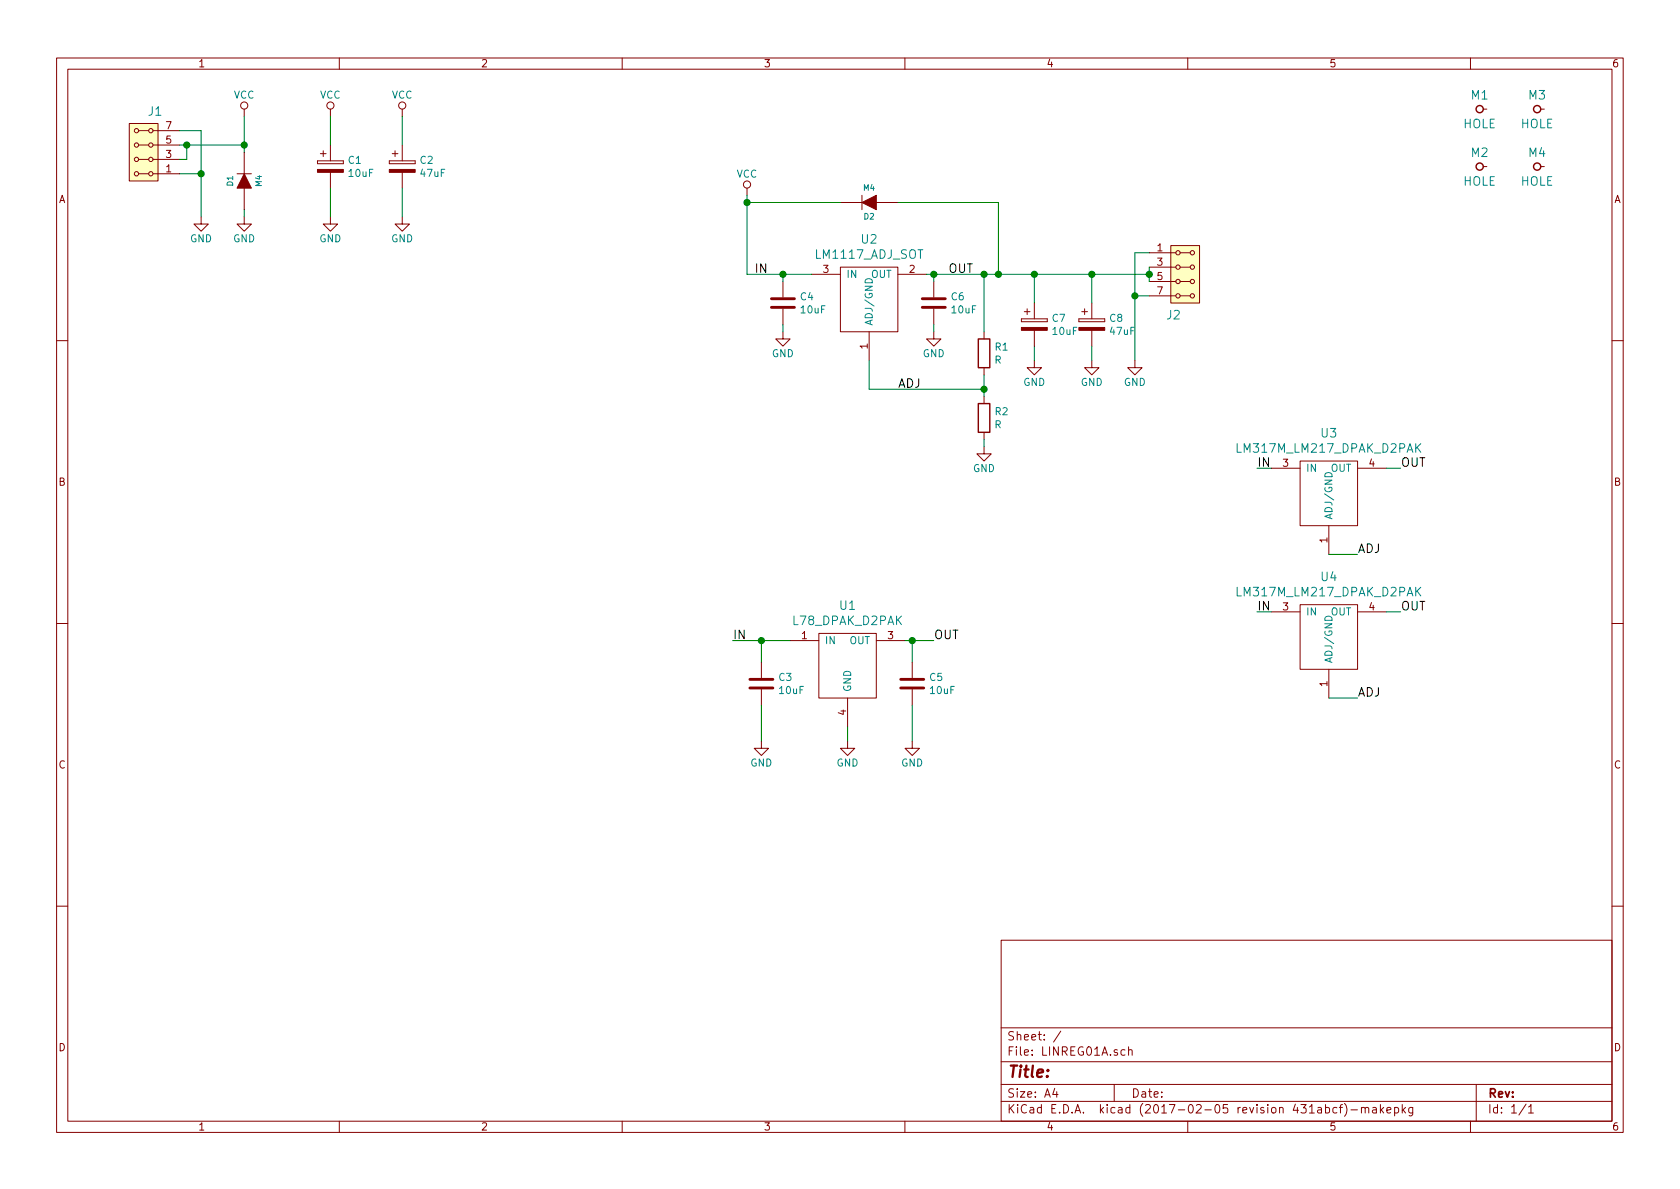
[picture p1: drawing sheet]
EESchema Schematic File Version 2
LIBS:MLAB_BATERY
LIBS:MLAB_CONNECTORS
LIBS:MLAB_D
LIBS:MLAB_DISPLAY
LIBS:MLAB_IO
LIBS:MLAB_Jumpers
LIBS:MLAB_SW
LIBS:MLAB_T
LIBS:MLAB_U
LIBS:74xgxx
LIBS:74xx
LIBS:ac-dc
LIBS:actel
LIBS:adc-dac
LIBS:Altera
LIBS:analog_devices
LIBS:analog_switches
LIBS:atmel
LIBS:audio
LIBS:brooktre
LIBS:cmos4000
LIBS:cmos_ieee
LIBS:conn
LIBS:contrib
LIBS:cypress
LIBS:dc-dc
LIBS:device
LIBS:digital-audio
LIBS:diode
LIBS:display
LIBS:dsp
LIBS:elec-unifil
LIBS:ESD_Protection
LIBS:ftdi
LIBS:gennum
LIBS:graphic
LIBS:hc11
LIBS:intel
LIBS:interface
LIBS:ir
LIBS:Lattice
LIBS:linear
LIBS:logo
LIBS:maxim
LIBS:mechanical
LIBS:memory
LIBS:microchip_dspic33dsc
LIBS:microchip
LIBS:microchip_pic10mcu
LIBS:microchip_pic12mcu
LIBS:microchip_pic16mcu
LIBS:microchip_pic18mcu
LIBS:microchip_pic32mcu
LIBS:microcontrollers
LIBS:mlab_header
LIBS:mlab_mechanical
LIBS:motor_drivers
LIBS:motorola
LIBS:msp430
LIBS:nordicsemi
LIBS:nxp_armmcu
LIBS:onsemi
LIBS:opto
LIBS:Oscillators
LIBS:philips
LIBS:powerint
LIBS:power
LIBS:Power_Management
LIBS:pspice
LIBS:references
LIBS:regul
LIBS:relays
LIBS:rfcom
LIBS:sensors
LIBS:silabs
LIBS:siliconi
LIBS:stm32
LIBS:stm8
LIBS:supertex
LIBS:switches
LIBS:texas
LIBS:transf
LIBS:transistors
LIBS:ttl_ieee
LIBS:valves
LIBS:video
LIBS:Xicor
LIBS:xilinx
LIBS:Zilog
LIBS:LINREG01A-cache
EELAYER 26 0
EELAYER END
$Descr A4 11693 8268
encoding utf-8
Sheet 1 1
Title ""
Date ""
Rev ""
Comp ""
Comment1 ""
Comment2 ""
Comment3 ""
Comment4 ""
$EndDescr
$Comp
L VCC #PWR01
U 1 1
P 1700 800
F 0 "#PWR01" H 1700 650 50  0001 C CNN
F 1 "VCC" H 1700 950 50  0000 C CNN
F 2 "" H 1700 800 50  0000 C CNN
F 3 "" H 1700 800 50  0000 C CNN
	1    1700 800 
	1    0    0    -1  
$EndComp
$Comp
L HOLE M1
U 1 1
P 10300 750
F 0 "M1" H 10300 850 60  0000 C CNN
F 1 "HOLE" H 10300 650 60  0000 C CNN
F 2 "Mlab_Mechanical:MountingHole_3mm" H 10300 750 60  0001 C CNN
F 3 "" H 10300 750 60  0000 C CNN
	1    10300 750 
	1    0    0    -1  
$EndComp
$Comp
L HOLE M3
U 1 1
P 10700 750
F 0 "M3" H 10700 850 60  0000 C CNN
F 1 "HOLE" H 10700 650 60  0000 C CNN
F 2 "Mlab_Mechanical:MountingHole_3mm" H 10700 750 60  0001 C CNN
F 3 "" H 10700 750 60  0000 C CNN
	1    10700 750 
	1    0    0    -1  
$EndComp
$Comp
L HOLE M2
U 1 1
P 10300 1150
F 0 "M2" H 10300 1250 60  0000 C CNN
F 1 "HOLE" H 10300 1050 60  0000 C CNN
F 2 "Mlab_Mechanical:MountingHole_3mm" H 10300 1150 60  0001 C CNN
F 3 "" H 10300 1150 60  0000 C CNN
	1    10300 1150
	1    0    0    -1  
$EndComp
$Comp
L HOLE M4
U 1 1
P 10700 1150
F 0 "M4" H 10700 1250 60  0000 C CNN
F 1 "HOLE" H 10700 1050 60  0000 C CNN
F 2 "Mlab_Mechanical:MountingHole_3mm" H 10700 1150 60  0001 C CNN
F 3 "" H 10700 1150 60  0000 C CNN
	1    10700 1150
	1    0    0    -1  
$EndComp
$Comp
L L78_DPAK_D2PAK U1
U 1 1
P 5900 4550
F 0 "U1" H 5900 4897 60  0000 C CNN
F 1 "L78_DPAK_D2PAK" H 5900 4791 60  0000 C CNN
F 2 "Mlab_IO:D2PAK-TO-263-2Lead" H 3150 -1000 60  0001 C CNN
F 3 "" H 3150 -1000 60  0000 C CNN
	1    5900 4550
	1    0    0    -1  
$EndComp
$Comp
L DIODE D2
U 1 1
P 6050 1400
F 0 "D2" H 6050 1500 40  0000 C CNN
F 1 "M4" H 6050 1300 40  0000 C CNN
F 2 "Mlab_D:Diode-SMA_Standard" H 6050 1400 60  0001 C CNN
F 3 "" H 6050 1400 60  0000 C CNN
	1    6050 1400
	-1   0    0    1   
$EndComp
$Comp
L HEADER_2x04_PARALLEL J1
U 1 1
P 1000 1050
F 0 "J1" H 919 769 60  0000 C CNN
F 1 "HEADER_2x04_PARALLEL" H 919 769 60  0001 C CNN
F 2 "Mlab_Pin_Headers:Straight_2x04" H -3600 -1800 60  0001 C CNN
F 3 "" H -3600 -1800 60  0000 C CNN
	1    1000 1050
	-1   0    0    1   
$EndComp
$Comp
L GND #PWR02
U 1 1
P 1700 1500
F 0 "#PWR02" H 1700 1250 50  0001 C CNN
F 1 "GND" H 1700 1350 50  0000 C CNN
F 2 "" H 1700 1500 50  0000 C CNN
F 3 "" H 1700 1500 50  0000 C CNN
	1    1700 1500
	1    0    0    -1  
$EndComp
$Comp
L DIODE D1
U 1 1
P 1700 1250
F 0 "D1" H 1700 1350 40  0000 C CNN
F 1 "M4" H 1700 1150 40  0000 C CNN
F 2 "Mlab_D:Diode-SMA_Standard" H 1700 1250 60  0001 C CNN
F 3 "" H 1700 1250 60  0000 C CNN
	1    1700 1250
	0    -1   -1   0   
$EndComp
Wire Wire Line
	1250 900  1400 900 
Wire Wire Line
	1400 900  1400 1500
Wire Wire Line
	1250 1200 1400 1200
Connection ~ 1400 1200
Wire Wire Line
	1250 1000 1700 1000
Wire Wire Line
	1700 800  1700 1050
Wire Wire Line
	1250 1100 1300 1100
Wire Wire Line
	1300 1100 1300 1000
Connection ~ 1300 1000
Connection ~ 1700 1000
$Comp
L GND #PWR03
U 1 1
P 1400 1500
F 0 "#PWR03" H 1400 1250 50  0001 C CNN
F 1 "GND" H 1400 1350 50  0000 C CNN
F 2 "" H 1400 1500 50  0000 C CNN
F 3 "" H 1400 1500 50  0000 C CNN
	1    1400 1500
	1    0    0    -1  
$EndComp
Wire Wire Line
	1700 1450 1700 1500
$Comp
L LM317M_LM217_DPAK_D2PAK U3
U 1 1
P 9250 3350
F 0 "U3" H 9250 3697 60  0000 C CNN
F 1 "LM317M_LM217_DPAK_D2PAK" H 9250 3591 60  0000 C CNN
F 2 "Mlab_IO:D2PAK-TO-263-2Lead" H 7450 -2200 60  0001 C CNN
F 3 "" H 7450 -2200 60  0000 C CNN
	1    9250 3350
	1    0    0    -1  
$EndComp
$Comp
L CP C1
U 1 1
P 2300 1150
F 0 "C1" H 2418 1196 50  0000 L CNN
F 1 "10uF" H 2418 1105 50  0000 L CNN
F 2 "Mlab_C:TantalC_SizeB_Reflow" H -1562 -850 50  0001 C CNN
F 3 "" H -1600 -700 50  0001 C CNN
	1    2300 1150
	1    0    0    -1  
$EndComp
$Comp
L CP C2
U 1 1
P 2800 1150
F 0 "C2" H 2918 1196 50  0000 L CNN
F 1 "47uF" H 2918 1105 50  0000 L CNN
F 2 "Mlab_C:TantalC_SizeC_Reflow" H -1012 -200 50  0001 C CNN
F 3 "" H -1050 -50 50  0001 C CNN
	1    2800 1150
	1    0    0    -1  
$EndComp
$Comp
L C C4
U 1 1
P 5450 2100
F 0 "C4" H 5565 2146 50  0000 L CNN
F 1 "10uF" H 5565 2055 50  0000 L CNN
F 2 "Mlab_R:SMD-0805" H 1588 1050 50  0001 C CNN
F 3 "" H 1550 1200 50  0001 C CNN
	1    5450 2100
	1    0    0    -1  
$EndComp
$Comp
L VCC #PWR04
U 1 1
P 2300 800
F 0 "#PWR04" H 2300 650 50  0001 C CNN
F 1 "VCC" H 2300 950 50  0000 C CNN
F 2 "" H 2300 800 50  0000 C CNN
F 3 "" H 2300 800 50  0000 C CNN
	1    2300 800 
	1    0    0    -1  
$EndComp
$Comp
L VCC #PWR05
U 1 1
P 2800 800
F 0 "#PWR05" H 2800 650 50  0001 C CNN
F 1 "VCC" H 2800 950 50  0000 C CNN
F 2 "" H 2800 800 50  0000 C CNN
F 3 "" H 2800 800 50  0000 C CNN
	1    2800 800 
	1    0    0    -1  
$EndComp
$Comp
L GND #PWR06
U 1 1
P 2300 1500
F 0 "#PWR06" H 2300 1250 50  0001 C CNN
F 1 "GND" H 2300 1350 50  0000 C CNN
F 2 "" H 2300 1500 50  0000 C CNN
F 3 "" H 2300 1500 50  0000 C CNN
	1    2300 1500
	1    0    0    -1  
$EndComp
$Comp
L GND #PWR07
U 1 1
P 2800 1500
F 0 "#PWR07" H 2800 1250 50  0001 C CNN
F 1 "GND" H 2800 1350 50  0000 C CNN
F 2 "" H 2800 1500 50  0000 C CNN
F 3 "" H 2800 1500 50  0000 C CNN
	1    2800 1500
	1    0    0    -1  
$EndComp
$Comp
L GND #PWR08
U 1 1
P 5450 2300
F 0 "#PWR08" H 5450 2050 50  0001 C CNN
F 1 "GND" H 5450 2150 50  0000 C CNN
F 2 "" H 5450 2300 50  0000 C CNN
F 3 "" H 5450 2300 50  0000 C CNN
	1    5450 2300
	1    0    0    -1  
$EndComp
Wire Wire Line
	2300 800  2300 1000
Wire Wire Line
	2300 1300 2300 1500
Wire Wire Line
	2800 800  2800 1000
Wire Wire Line
	2800 1300 2800 1500
$Comp
L LM1117_ADJ_SOT U2
U 1 1
P 6050 2000
F 0 "U2" H 6050 2347 60  0000 C CNN
F 1 "LM1117_ADJ_SOT" H 6050 2241 60  0000 C CNN
F 2 "Mlab_IO:SOT-223" H 3800 -2650 60  0001 C CNN
F 3 "" H 3800 -2650 60  0000 C CNN
	1    6050 2000
	1    0    0    -1  
$EndComp
Wire Wire Line
	5200 1400 5850 1400
Wire Wire Line
	6250 1400 6950 1400
Wire Wire Line
	6950 1400 6950 1900
Wire Wire Line
	6450 1900 8000 1900
Connection ~ 6950 1900
$Comp
L R R1
U 1 1
P 6850 2450
F 0 "R1" H 6920 2496 50  0000 L CNN
F 1 "R" H 6920 2405 50  0000 L CNN
F 2 "Mlab_R:SMD-0805" V -270 -750 50  0001 C CNN
F 3 "" H -200 -750 50  0001 C CNN
	1    6850 2450
	1    0    0    -1  
$EndComp
$Comp
L R R2
U 1 1
P 6850 2900
F 0 "R2" H 6920 2946 50  0000 L CNN
F 1 "R" H 6920 2855 50  0000 L CNN
F 2 "Mlab_R:SMD-0805" V -270 -300 50  0001 C CNN
F 3 "" H -200 -300 50  0001 C CNN
	1    6850 2900
	1    0    0    -1  
$EndComp
$Comp
L GND #PWR09
U 1 1
P 6850 3100
F 0 "#PWR09" H 6850 2850 50  0001 C CNN
F 1 "GND" H 6850 2950 50  0000 C CNN
F 2 "" H 6850 3100 50  0000 C CNN
F 3 "" H 6850 3100 50  0000 C CNN
	1    6850 3100
	1    0    0    -1  
$EndComp
Wire Wire Line
	6850 1900 6850 2300
Connection ~ 6850 1900
$Comp
L C C6
U 1 1
P 6500 2100
F 0 "C6" H 6615 2146 50  0000 L CNN
F 1 "10uF" H 6615 2055 50  0000 L CNN
F 2 "Mlab_R:SMD-0805" H 2638 1050 50  0001 C CNN
F 3 "" H 2600 1200 50  0001 C CNN
	1    6500 2100
	1    0    0    -1  
$EndComp
$Comp
L GND #PWR010
U 1 1
P 7200 2500
F 0 "#PWR010" H 7200 2250 50  0001 C CNN
F 1 "GND" H 7200 2350 50  0000 C CNN
F 2 "" H 7200 2500 50  0000 C CNN
F 3 "" H 7200 2500 50  0000 C CNN
	1    7200 2500
	1    0    0    -1  
$EndComp
Wire Wire Line
	7200 2400 7200 2500
Wire Wire Line
	7200 2100 7200 1900
Connection ~ 7200 1900
Text Label 6600 1900 0    60   ~ 0
OUT
Wire Wire Line
	6500 1950 6500 1900
Connection ~ 6500 1900
$Comp
L GND #PWR011
U 1 1
P 6500 2300
F 0 "#PWR011" H 6500 2050 50  0001 C CNN
F 1 "GND" H 6500 2150 50  0000 C CNN
F 2 "" H 6500 2300 50  0000 C CNN
F 3 "" H 6500 2300 50  0000 C CNN
	1    6500 2300
	1    0    0    -1  
$EndComp
Wire Wire Line
	6500 2300 6500 2250
Wire Wire Line
	6050 2500 6050 2700
Wire Wire Line
	6050 2700 6850 2700
Wire Wire Line
	6850 2600 6850 2750
Connection ~ 6850 2700
$Comp
L CP C7
U 1 1
P 7200 2250
F 0 "C7" H 7318 2296 50  0000 L CNN
F 1 "10uF" H 7318 2205 50  0000 L CNN
F 2 "Mlab_C:TantalC_SizeB_Reflow" H 3338 250 50  0001 C CNN
F 3 "" H 3300 400 50  0001 C CNN
	1    7200 2250
	1    0    0    -1  
$EndComp
$Comp
L CP C8
U 1 1
P 7600 2250
F 0 "C8" H 7718 2296 50  0000 L CNN
F 1 "47uF" H 7718 2205 50  0000 L CNN
F 2 "Mlab_C:TantalC_SizeC_Reflow" H 3738 250 50  0001 C CNN
F 3 "" H 3700 400 50  0001 C CNN
	1    7600 2250
	1    0    0    -1  
$EndComp
$Comp
L GND #PWR012
U 1 1
P 7600 2500
F 0 "#PWR012" H 7600 2250 50  0001 C CNN
F 1 "GND" H 7600 2350 50  0000 C CNN
F 2 "" H 7600 2500 50  0000 C CNN
F 3 "" H 7600 2500 50  0000 C CNN
	1    7600 2500
	1    0    0    -1  
$EndComp
Wire Wire Line
	7600 2400 7600 2500
Wire Wire Line
	7600 1900 7600 2100
Wire Wire Line
	6850 3100 6850 3050
$Comp
L HEADER_2x04_PARALLEL J2
U 1 1
P 8250 1900
F 0 "J2" H 8169 1619 60  0000 C CNN
F 1 "HEADER_2x04_PARALLEL" H 8169 1619 60  0001 C CNN
F 2 "Mlab_Pin_Headers:Straight_2x04" H 3650 -950 60  0001 C CNN
F 3 "" H 3650 -950 60  0000 C CNN
	1    8250 1900
	1    0    0    -1  
$EndComp
Wire Wire Line
	8000 1850 8000 1950
Connection ~ 7600 1900
Connection ~ 8000 1900
Wire Wire Line
	8000 1750 7900 1750
Wire Wire Line
	7900 1750 7900 2500
$Comp
L GND #PWR013
U 1 1
P 7900 2500
F 0 "#PWR013" H 7900 2250 50  0001 C CNN
F 1 "GND" H 7900 2350 50  0000 C CNN
F 2 "" H 7900 2500 50  0000 C CNN
F 3 "" H 7900 2500 50  0000 C CNN
	1    7900 2500
	1    0    0    -1  
$EndComp
Wire Wire Line
	8000 2050 7900 2050
Connection ~ 7900 2050
Wire Wire Line
	5450 1950 5450 1900
Connection ~ 5450 1900
Wire Wire Line
	5450 2250 5450 2300
$Comp
L VCC #PWR014
U 1 1
P 5200 1350
F 0 "#PWR014" H 5200 1200 50  0001 C CNN
F 1 "VCC" H 5200 1500 50  0000 C CNN
F 2 "" H 5200 1350 50  0000 C CNN
F 3 "" H 5200 1350 50  0000 C CNN
	1    5200 1350
	1    0    0    -1  
$EndComp
Wire Wire Line
	5200 1900 5650 1900
Wire Wire Line
	5200 1350 5200 1900
Connection ~ 5200 1400
Text Label 5250 1900 0    60   ~ 0
IN
Text Label 6250 2700 0    60   ~ 0
ADJ
Wire Wire Line
	9250 3850 9450 3850
Text Label 9450 3850 0    60   ~ 0
ADJ
Text Label 9750 3250 0    60   ~ 0
OUT
Text Label 8750 3250 0    60   ~ 0
IN
Wire Wire Line
	8750 3250 8850 3250
Wire Wire Line
	9650 3250 9750 3250
$Comp
L LM317M_LM217_DPAK_D2PAK U4
U 1 1
P 9250 4350
F 0 "U4" H 9250 4697 60  0000 C CNN
F 1 "LM317M_LM217_DPAK_D2PAK" H 9250 4591 60  0000 C CNN
F 2 "Mlab_IO:DPAK-TO-252-2Lead" H 7450 -1200 60  0001 C CNN
F 3 "" H 7450 -1200 60  0000 C CNN
	1    9250 4350
	1    0    0    -1  
$EndComp
Wire Wire Line
	9250 4850 9450 4850
Text Label 9450 4850 0    60   ~ 0
ADJ
Text Label 9750 4250 0    60   ~ 0
OUT
Text Label 8750 4250 0    60   ~ 0
IN
Wire Wire Line
	8750 4250 8850 4250
Wire Wire Line
	9650 4250 9750 4250
$Comp
L C C3
U 1 1
P 5300 4750
F 0 "C3" H 5415 4796 50  0000 L CNN
F 1 "10uF" H 5415 4705 50  0000 L CNN
F 2 "Mlab_R:SMD-0805" H 1438 3700 50  0001 C CNN
F 3 "" H 1400 3850 50  0001 C CNN
	1    5300 4750
	1    0    0    -1  
$EndComp
$Comp
L C C5
U 1 1
P 6350 4750
F 0 "C5" H 6465 4796 50  0000 L CNN
F 1 "10uF" H 6465 4705 50  0000 L CNN
F 2 "Mlab_R:SMD-0805" H 2488 3700 50  0001 C CNN
F 3 "" H 2450 3850 50  0001 C CNN
	1    6350 4750
	1    0    0    -1  
$EndComp
Wire Wire Line
	6300 4450 6500 4450
Wire Wire Line
	6350 4600 6350 4450
Connection ~ 6350 4450
Wire Wire Line
	5300 4600 5300 4450
Wire Wire Line
	5100 4450 5500 4450
Connection ~ 5300 4450
Text Label 5100 4450 0    60   ~ 0
IN
Text Label 6500 4450 0    60   ~ 0
OUT
$Comp
L GND #PWR015
U 1 1
P 5900 5150
F 0 "#PWR015" H 5900 4900 50  0001 C CNN
F 1 "GND" H 5900 5000 50  0000 C CNN
F 2 "" H 5900 5150 50  0000 C CNN
F 3 "" H 5900 5150 50  0000 C CNN
	1    5900 5150
	1    0    0    -1  
$EndComp
Wire Wire Line
	5900 5150 5900 5050
$Comp
L GND #PWR016
U 1 1
P 5300 5150
F 0 "#PWR016" H 5300 4900 50  0001 C CNN
F 1 "GND" H 5300 5000 50  0000 C CNN
F 2 "" H 5300 5150 50  0000 C CNN
F 3 "" H 5300 5150 50  0000 C CNN
	1    5300 5150
	1    0    0    -1  
$EndComp
$Comp
L GND #PWR017
U 1 1
P 6350 5150
F 0 "#PWR017" H 6350 4900 50  0001 C CNN
F 1 "GND" H 6350 5000 50  0000 C CNN
F 2 "" H 6350 5150 50  0000 C CNN
F 3 "" H 6350 5150 50  0000 C CNN
	1    6350 5150
	1    0    0    -1  
$EndComp
Wire Wire Line
	6350 5150 6350 4900
Wire Wire Line
	5300 5150 5300 4900
$EndSCHEMATC
